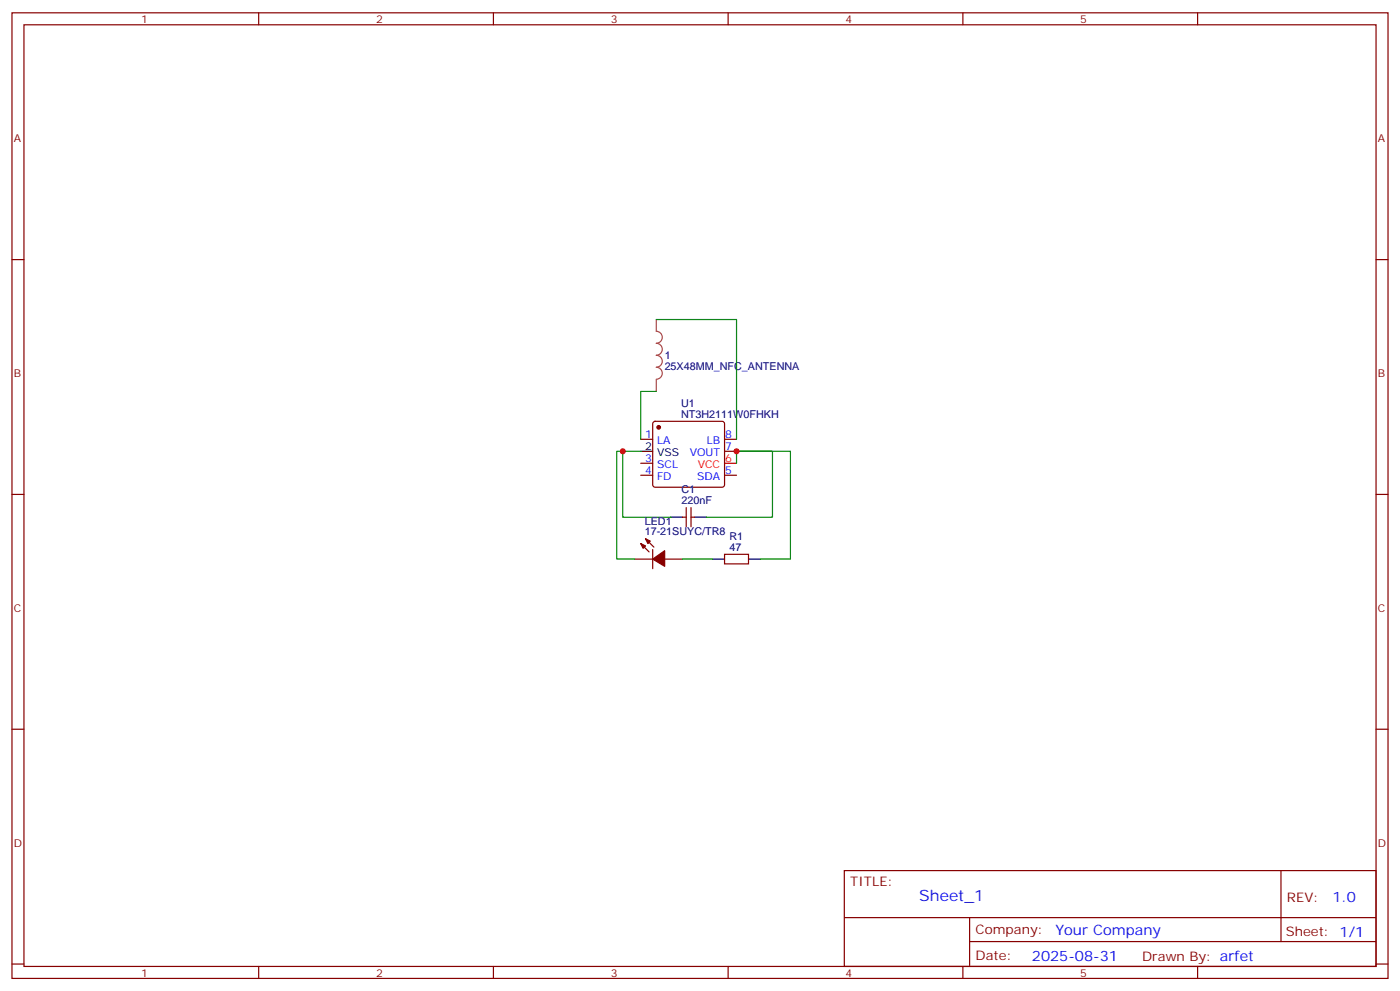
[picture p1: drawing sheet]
<svg xmlns="http://www.w3.org/2000/svg" width="412mm" height="292mm" viewBox="0 0 412 292" stroke-linecap="round" stroke-linejoin="round" font-family="sans-serif">
<g fill="none" stroke="#870000" stroke-width=".35">
<path d="M3.5 3.8h405.4v284.3h-405.4zM7.1 7.3h398.2v277.3h-398.2zM76.2 3.8v3.5M145.3 3.8v3.5M214.5 3.8v3.5M283.6 3.8v3.5M352.8 3.8v3.5M3.5 76.4h3.6M405.3 76.4h3.6M188.7 129.4h3.6M188.7 139.9h3.6M188.7 136.4h3.6"/>
<path d="M192.5 124.3l.5-.2h19.7l.5 .2 .2 .5v18l-.2 .5-.5 .2h-19.7l-.5-.3-.2-.4v-18zM213.4 129.4h3.6M213.4 132.9h3.6M213.4 139.9h3.6M3.5 145.6h3.6M190.1 158.6l2.5 2.5M201.1 152.3h1M202.1 149.5v5.6M203.6 149.5v5.6M203.6 152.3h1M405.3 145.6h3.6M187 164.6h5.3"/>
<path d="M188.7 160.1l2.5 2.4M192.3 161.8v5.7M195.8 164.6h5.3M213.4 163.2h7.1v2.9h-7.1zM3.5 214.7h3.6M405.3 214.7h3.6M248.7 256.4h156.6v28.2h-156.6zM377.3 256.4v20.9M248.7 270.2h156.5M285.6 277.3h119.6M285.6 270.2v14.1M3.5 283.9h3.6"/>
<path d="M76.2 284.6v3.5M145.3 284.6v3.5M214.5 284.6v3.5M283.6 284.6v3.5M352.8 284.6v3.5M405.3 283.9h3.6"/>
</g>
<path d="M213.4 136.4h3.6" fill="none" stroke="#f00" stroke-width=".35"/>
<path d="M188.7 132.9h3.6M197.6 152.3h3.5M204.6 152.3h3.5M209.9 164.6h3.5M220.5 164.6h3.5" fill="none" stroke="#000" stroke-width=".35"/>
<g fill="#870000" stroke="#870000" stroke-width=".35">
<path d="M188.7 160.1l1.4 .7-.7 .7z"/>
<path d="M190.1 158.6l1.5 .7-.7 .8z"/>
<path d="M192.3 164.6l3.5-2.4v4.6z"/>
<circle cx="194" cy="125.8" r=".53"/>
</g>
<path d="M193.3 94.1v3.5a1.76 1.76 0 0 1 1.8 1.7 1.76 1.76 0 0 1-1.8 1.8 1.76 1.76 0 0 1 1.8 1.7 1.76 1.76 0 0 1-1.8 1.8 1.76 1.76 0 0 1 1.8 1.8 1.76 1.76 0 0 1-1.8 1.7 1.76 1.76 0 0 1 1.8 1.8 1.76 1.76 0 0 1-1.8 1.8M193.3 111.8v3.5" fill="none" stroke="#a64a4a" stroke-width=".35"/>
<path d="M193.3 94.1h23.7v35.3M193.3 115.3h-4.6v14.1M183.4 132.9h-1.7v31.7h5.3M188.7 132.9h-5.3v19.4h14.2M217 136.4v-3.5h10.5v19.4h-19.4M217 132.9h15.8v31.7h-8.8M201.1 164.6h8.8" fill="none" stroke="#008700" stroke-width=".35"/>
<g fill="#c00">
<circle cx="217" cy="132.9" r=".88"/>
<circle cx="183.4" cy="132.9" r=".88"/>
</g>
<text font-size="4.6" fill="#00f" x="270.8" y="265.4">Sheet_1</text>
<g font-size="4.2" fill="#00f">
<text x="392.5" y="265.6">1.0</text>
<text x="310.9" y="275.2">Your Company</text>
<text x="304" y="283">2025-08-31</text>
</g>
<g font-size="3.9" fill="#800">
<text x="250.5" y="260.9">TITLE:</text>
<text x="379.1" y="265.6">REV:</text>
<text x="287.4" y="275.1">Company:</text>
<text x="378.7" y="275.8">Sheet: 1/1</text>
<text x="287.4" y="282.8">Date:</text>
<text x="336.4" y="282.9">Drawn By: arfet</text>
</g>
<g font-size="3.2" fill="#800">
<text x="41.6" y="6.8">1</text>
<text x="110.8" y="6.8">2</text>
<text x="179.9" y="6.8">3</text>
<text x="249.1" y="6.8">4</text>
<text x="318.2" y="6.8">5</text>
<text x="4.1" y="41.9">A</text>
<text x="405.9" y="41.9">A</text>
<text x="4.1" y="111">B</text>
<text x="405.9" y="111">B</text>
<text x="4.1" y="180.2">C</text>
<text x="405.9" y="180.2">C</text>
<text x="4.1" y="249.3">D</text>
<text x="405.9" y="249.3">D</text>
<text x="41.6" y="287.6">1</text>
<text x="110.8" y="287.6">2</text>
<text x="179.9" y="287.6">3</text>
<text x="249.1" y="287.6">4</text>
<text x="318.2" y="287.6">5</text>
</g>
<g font-size="3.2" fill="#000080">
<text x="195.8" y="105.8">1</text>
<text x="195.8" y="109">25X48MM_NFC_ANTENNA</text>
<text x="200.7" y="119.9">U1</text>
<text x="200.7" y="123">NT3H2111W0FHKH</text>
<text x="200.7" y="148.4">220nF</text>
<text x="200.7" y="145.2">C1</text>
<text x="189.9" y="154.4">LED1</text>
<text x="189.9" y="157.6">17-21SUYC/TR8</text>
<text x="214.9" y="159">R1</text>
<text x="214.9" y="162.2">47</text>
</g>
<g font-size="3.2" fill="#00f">
<text x="190.1" y="129">1</text>
<text x="193.6" y="130.8">LA</text>
<text x="208.2" y="130.8">LB</text>
<text x="213.6" y="129">8</text>
<text x="190.1" y="136.1">3</text>
<text x="193.6" y="137.8">SCL</text>
<text x="203.2" y="134.3">VOUT</text>
<text x="213.6" y="132.5">7</text>
<text x="190.1" y="139.6">4</text>
<text x="193.6" y="141.4">FD</text>
<text x="205.3" y="141.4">SDA</text>
<text x="213.6" y="139.6">5</text>
</g>
<g font-size="3.2">
<text x="190.1" y="132.5">2</text>
<text x="193.6" y="134.3">VSS</text>
</g>
<g font-size="3.2" fill="#f00">
<text x="205.5" y="137.8">VCC</text>
<text x="213.6" y="136.1">6</text>
</g>
</svg>
